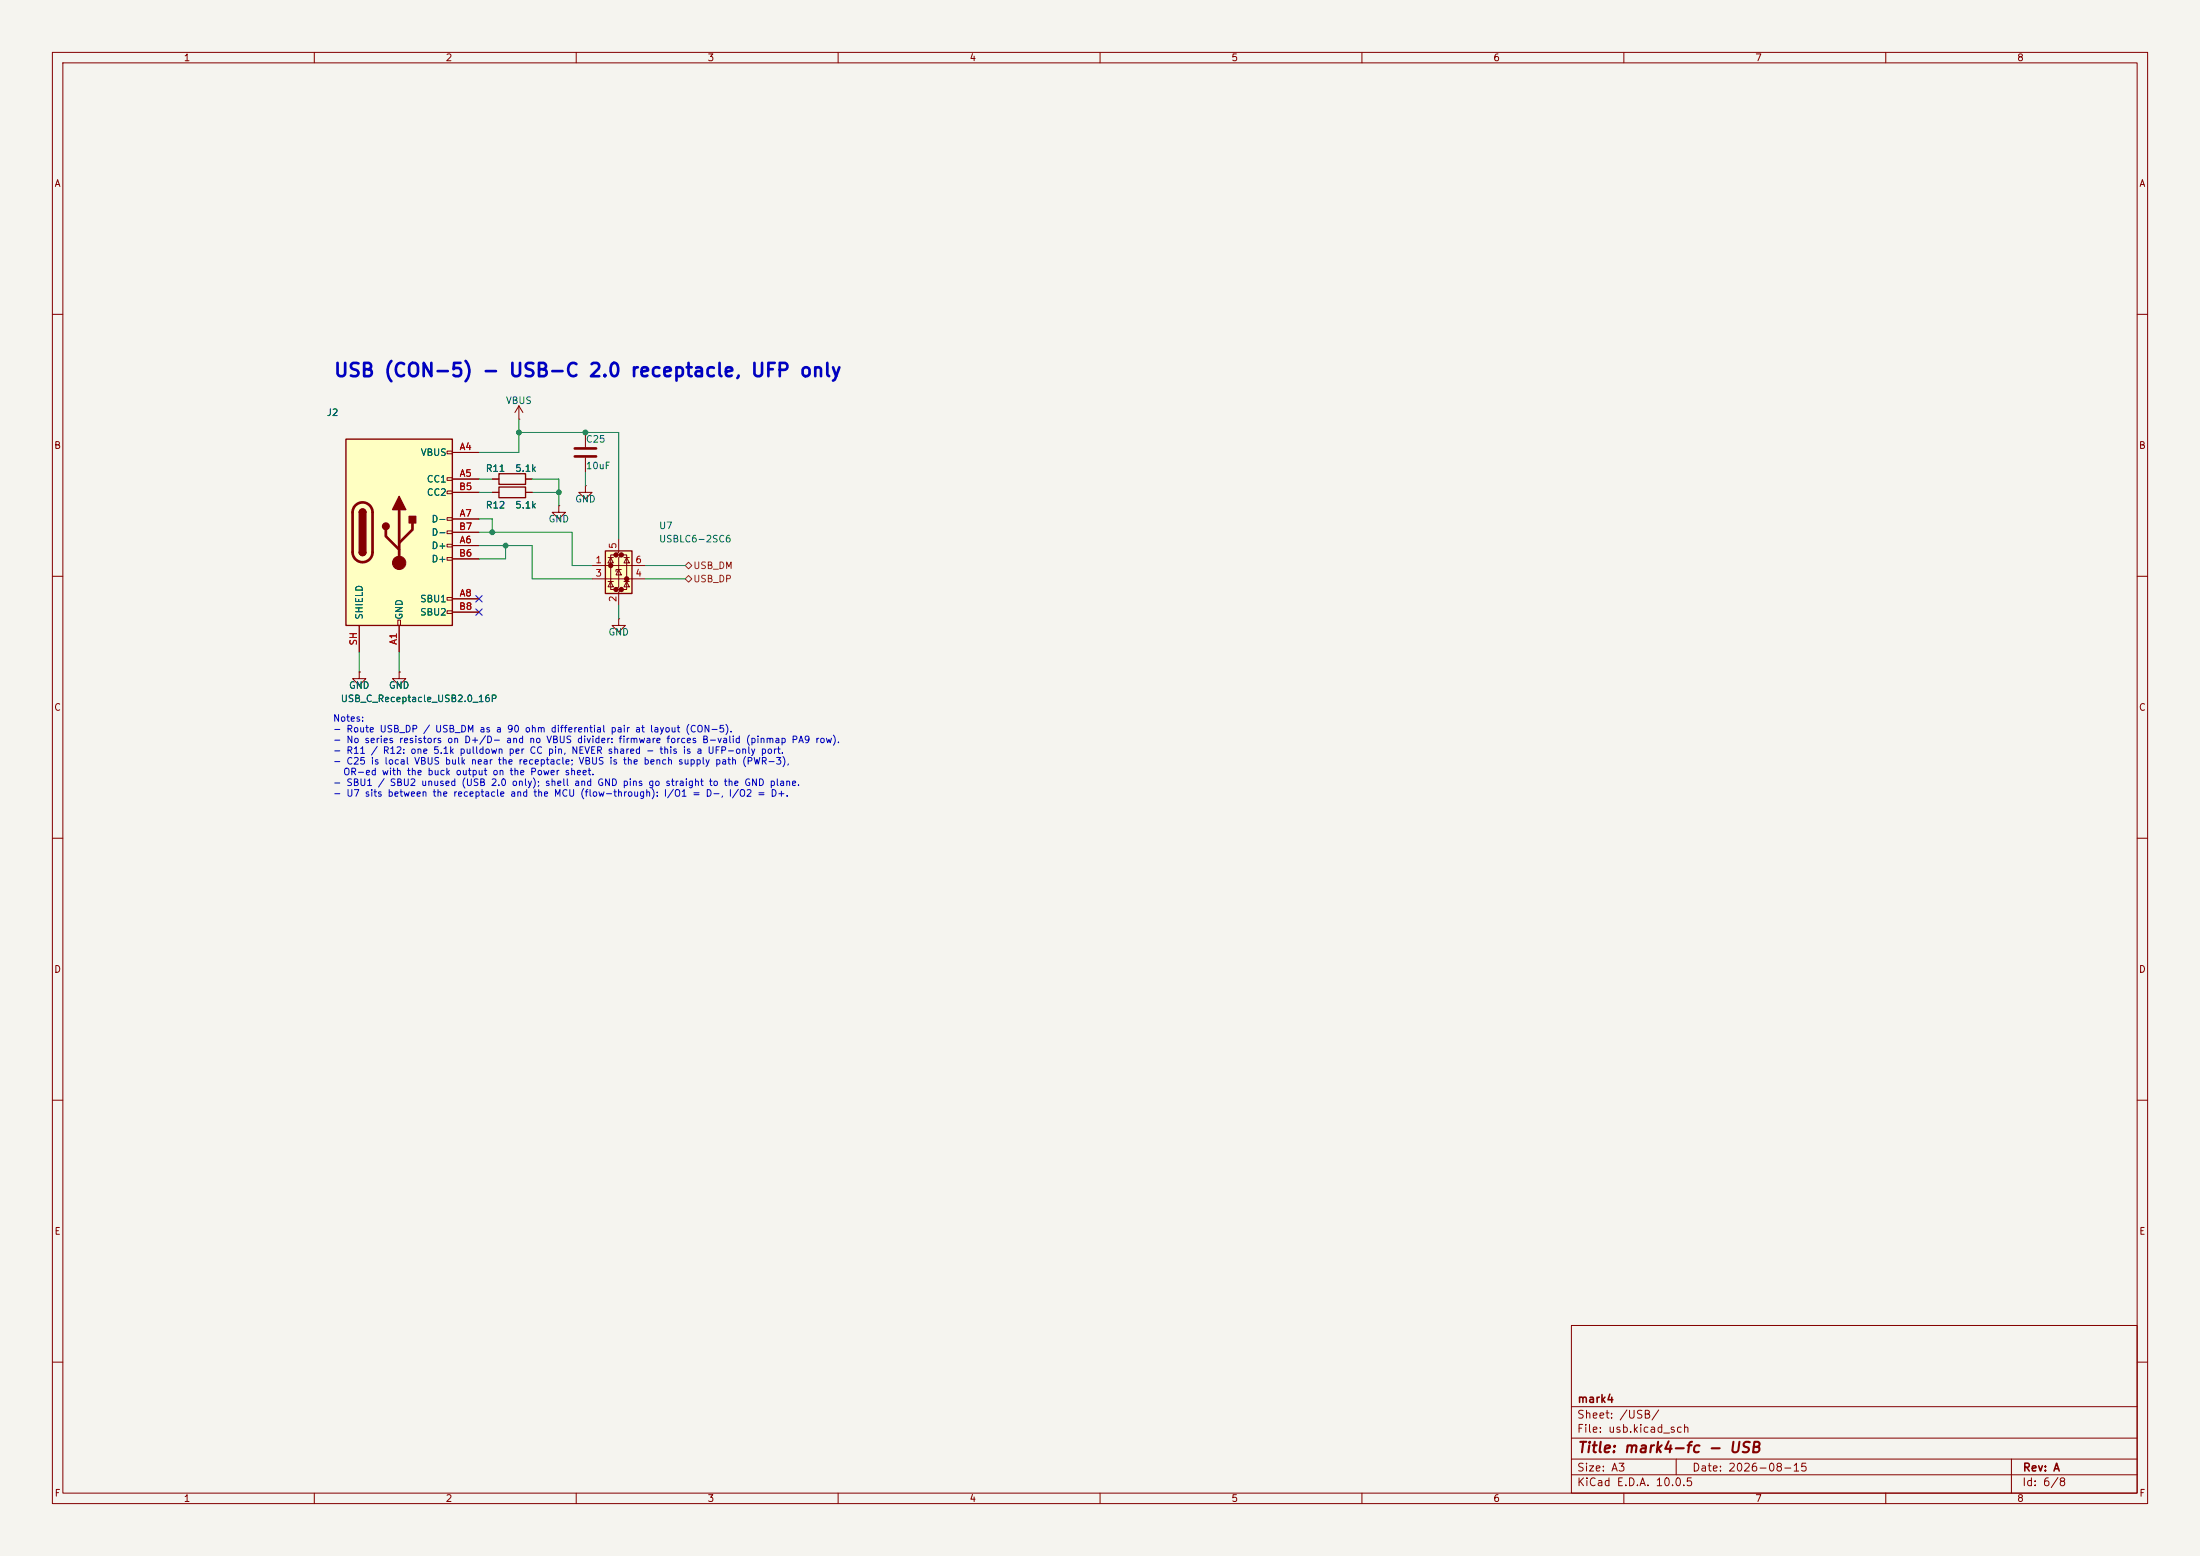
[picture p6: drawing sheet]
(kicad_sch
 (version 20260306)
 (generator "eeschema")
 (generator_version "10.0")
 (paper "A3")
 (title_block
  (title "mark4-fc - USB")
  (date "2026-08-15")
  (rev "A")
  (company "mark4"))
 (lib_symbols
  (symbol "Connector:USB_C_Receptacle_USB2.0_16P"
   (pin_names
    (offset 1.016)) (exclude_from_sim no) (in_bom yes) (on_board yes)
   (in_pos_files yes)
   (duplicate_pin_numbers_are_jumpers no)
   (property "Reference" "J" (at 0 22.225 0) (show_name no) (do_not_autoplace no) (effects (font (size 1.27 1.27))))
   (property "Value" "USB_C_Receptacle_USB2.0_16P" (at 0 19.685 0) (show_name no) (do_not_autoplace no) (effects (font (size 1.27 1.27))))
   (property "Footprint" "" (at 3.81 0 0) (show_name no) (do_not_autoplace no) (hide yes) (effects (font (size 1.27 1.27))))
   (property "Datasheet" "https://www.usb.org/sites/default/files/documents/usb_type-c.zip" (at 3.81 0 0) (show_name no) (do_not_autoplace no) (hide yes) (effects (font (size 1.27 1.27))))
   (property "Description" "USB 2.0-only 16P Type-C Receptacle connector" (at 0 0 0) (show_name no) (do_not_autoplace no) (hide yes) (effects (font (size 1.27 1.27))))
   (symbol "USB_C_Receptacle_USB2.0_16P_0_0"
    (rectangle (start -0.254 -17.78) (end 0.254 -16.764) (stroke (width 0) (type default)) (fill (type none)))
    (rectangle (start 10.16 15.494) (end 9.144 14.986) (stroke (width 0) (type default)) (fill (type none)))
    (rectangle (start 10.16 10.414) (end 9.144 9.906) (stroke (width 0) (type default)) (fill (type none)))
    (rectangle (start 10.16 7.874) (end 9.144 7.366) (stroke (width 0) (type default)) (fill (type none)))
    (rectangle (start 10.16 2.794) (end 9.144 2.286) (stroke (width 0) (type default)) (fill (type none)))
    (rectangle (start 10.16 0.254) (end 9.144 -0.254) (stroke (width 0) (type default)) (fill (type none)))
    (rectangle (start 10.16 -2.286) (end 9.144 -2.794) (stroke (width 0) (type default)) (fill (type none)))
    (rectangle (start 10.16 -4.826) (end 9.144 -5.334) (stroke (width 0) (type default)) (fill (type none)))
    (rectangle (start 10.16 -12.446) (end 9.144 -12.954) (stroke (width 0) (type default)) (fill (type none)))
    (rectangle (start 10.16 -14.986) (end 9.144 -15.494) (stroke (width 0) (type default)) (fill (type none))))
   (symbol "USB_C_Receptacle_USB2.0_16P_0_1"
    (rectangle (start -10.16 17.78) (end 10.16 -17.78) (stroke (width 0.254) (type default)) (fill (type background)))
    (polyline (pts (xy -8.89 -3.81) (xy -8.89 3.81)) (stroke (width 0.508) (type default)) (fill (type none)))
    (rectangle (start -7.62 -3.81) (end -6.35 3.81) (stroke (width 0.254) (type default)) (fill (type outline)))
    (arc (start -7.62 3.81) (mid -6.985 4.4423) (end -6.35 3.81) (stroke (width 0.254) (type default)) (fill (type none)))
    (arc (start -7.62 3.81) (mid -6.985 4.4423) (end -6.35 3.81) (stroke (width 0.254) (type default)) (fill (type outline)))
    (arc (start -8.89 3.81) (mid -6.985 5.7067) (end -5.08 3.81) (stroke (width 0.508) (type default)) (fill (type none)))
    (arc (start -5.08 -3.81) (mid -6.985 -5.7067) (end -8.89 -3.81) (stroke (width 0.508) (type default)) (fill (type none)))
    (arc (start -6.35 -3.81) (mid -6.985 -4.4423) (end -7.62 -3.81) (stroke (width 0.254) (type default)) (fill (type none)))
    (arc (start -6.35 -3.81) (mid -6.985 -4.4423) (end -7.62 -3.81) (stroke (width 0.254) (type default)) (fill (type outline)))
    (polyline (pts (xy -5.08 3.81) (xy -5.08 -3.81)) (stroke (width 0.508) (type default)) (fill (type none)))
    (circle (center -2.54 1.143) (radius 0.635) (stroke (width 0.254) (type default)) (fill (type outline)))
    (polyline (pts (xy -1.27 4.318) (xy 0 6.858) (xy 1.27 4.318) (xy -1.27 4.318)) (stroke (width 0.254) (type default)) (fill (type outline)))
    (polyline (pts (xy 0 -2.032) (xy 2.54 0.508) (xy 2.54 1.778)) (stroke (width 0.508) (type default)) (fill (type none)))
    (polyline (pts (xy 0 -3.302) (xy -2.54 -0.762) (xy -2.54 0.508)) (stroke (width 0.508) (type default)) (fill (type none)))
    (polyline (pts (xy 0 -5.842) (xy 0 4.318)) (stroke (width 0.508) (type default)) (fill (type none)))
    (circle (center 0 -5.842) (radius 1.27) (stroke (width 0) (type default)) (fill (type outline)))
    (rectangle (start 1.905 1.778) (end 3.175 3.048) (stroke (width 0.254) (type default)) (fill (type outline))))
   (symbol "USB_C_Receptacle_USB2.0_16P_1_1"
    (pin passive line (at 0 -22.86 90) (length 5.08) (name "GND" (effects (font (size 1.27 1.27)))) (number "A1" (effects (font (size 1.27 1.27)))))
    (pin passive line (at 15.24 15.24 180) (length 5.08) (name "VBUS" (effects (font (size 1.27 1.27)))) (number "A4" (effects (font (size 1.27 1.27)))))
    (pin bidirectional line (at 15.24 10.16 180) (length 5.08) (name "CC1" (effects (font (size 1.27 1.27)))) (number "A5" (effects (font (size 1.27 1.27)))))
    (pin bidirectional line (at 15.24 -2.54 180) (length 5.08) (name "D+" (effects (font (size 1.27 1.27)))) (number "A6" (effects (font (size 1.27 1.27)))))
    (pin bidirectional line (at 15.24 2.54 180) (length 5.08) (name "D-" (effects (font (size 1.27 1.27)))) (number "A7" (effects (font (size 1.27 1.27)))))
    (pin bidirectional line (at 15.24 -12.7 180) (length 5.08) (name "SBU1" (effects (font (size 1.27 1.27)))) (number "A8" (effects (font (size 1.27 1.27)))))
    (pin passive line (at 15.24 15.24 180) (length 5.08) (hide yes) (name "VBUS" (effects (font (size 1.27 1.27)))) (number "A9" (effects (font (size 1.27 1.27)))))
    (pin passive line (at 0 -22.86 90) (length 5.08) (hide yes) (name "GND" (effects (font (size 1.27 1.27)))) (number "A12" (effects (font (size 1.27 1.27)))))
    (pin passive line (at 0 -22.86 90) (length 5.08) (hide yes) (name "GND" (effects (font (size 1.27 1.27)))) (number "B1" (effects (font (size 1.27 1.27)))))
    (pin passive line (at 15.24 15.24 180) (length 5.08) (hide yes) (name "VBUS" (effects (font (size 1.27 1.27)))) (number "B4" (effects (font (size 1.27 1.27)))))
    (pin bidirectional line (at 15.24 7.62 180) (length 5.08) (name "CC2" (effects (font (size 1.27 1.27)))) (number "B5" (effects (font (size 1.27 1.27)))))
    (pin bidirectional line (at 15.24 -5.08 180) (length 5.08) (name "D+" (effects (font (size 1.27 1.27)))) (number "B6" (effects (font (size 1.27 1.27)))))
    (pin bidirectional line (at 15.24 0 180) (length 5.08) (name "D-" (effects (font (size 1.27 1.27)))) (number "B7" (effects (font (size 1.27 1.27)))))
    (pin bidirectional line (at 15.24 -15.24 180) (length 5.08) (name "SBU2" (effects (font (size 1.27 1.27)))) (number "B8" (effects (font (size 1.27 1.27)))))
    (pin passive line (at 15.24 15.24 180) (length 5.08) (hide yes) (name "VBUS" (effects (font (size 1.27 1.27)))) (number "B9" (effects (font (size 1.27 1.27)))))
    (pin passive line (at 0 -22.86 90) (length 5.08) (hide yes) (name "GND" (effects (font (size 1.27 1.27)))) (number "B12" (effects (font (size 1.27 1.27)))))
    (pin passive line (at -7.62 -22.86 90) (length 5.08) (name "SHIELD" (effects (font (size 1.27 1.27)))) (number "SH" (effects (font (size 1.27 1.27))))))
   (embedded_fonts no))
  (symbol "Device:C"
   (pin_numbers (hide yes))
   (pin_names
    (offset 0.254)) (exclude_from_sim no) (in_bom yes) (on_board yes)
   (in_pos_files yes)
   (duplicate_pin_numbers_are_jumpers no)
   (property "Reference" "C" (at 0.635 2.54 0) (show_name no) (do_not_autoplace no) (effects (font (size 1.27 1.27)) (justify left)))
   (property "Value" "C" (at 0.635 -2.54 0) (show_name no) (do_not_autoplace no) (effects (font (size 1.27 1.27)) (justify left)))
   (property "Footprint" "" (at 0.9652 -3.81 0) (show_name no) (do_not_autoplace no) (hide yes) (effects (font (size 1.27 1.27))))
   (property "Datasheet" "" (at 0 0 0) (show_name no) (do_not_autoplace no) (hide yes) (effects (font (size 1.27 1.27))))
   (property "Description" "Unpolarized capacitor" (at 0 0 0) (show_name no) (do_not_autoplace no) (hide yes) (effects (font (size 1.27 1.27))))
   (symbol "C_0_1"
    (polyline (pts (xy -2.032 0.762) (xy 2.032 0.762)) (stroke (width 0.508) (type default)) (fill (type none)))
    (polyline (pts (xy -2.032 -0.762) (xy 2.032 -0.762)) (stroke (width 0.508) (type default)) (fill (type none))))
   (symbol "C_1_1"
    (pin passive line (at 0 3.81 270) (length 2.794) (name "" (effects (font (size 1.27 1.27)))) (number "1" (effects (font (size 1.27 1.27)))))
    (pin passive line (at 0 -3.81 90) (length 2.794) (name "" (effects (font (size 1.27 1.27)))) (number "2" (effects (font (size 1.27 1.27))))))
   (embedded_fonts no))
  (symbol "Device:R"
   (pin_numbers (hide yes))
   (pin_names
    (offset 0)) (exclude_from_sim no) (in_bom yes) (on_board yes)
   (in_pos_files yes)
   (duplicate_pin_numbers_are_jumpers no)
   (property "Reference" "R" (at 2.032 0 90) (show_name no) (do_not_autoplace no) (effects (font (size 1.27 1.27))))
   (property "Value" "R" (at 0 0 90) (show_name no) (do_not_autoplace no) (effects (font (size 1.27 1.27))))
   (property "Footprint" "" (at -1.778 0 90) (show_name no) (do_not_autoplace no) (hide yes) (effects (font (size 1.27 1.27))))
   (property "Datasheet" "" (at 0 0 0) (show_name no) (do_not_autoplace no) (hide yes) (effects (font (size 1.27 1.27))))
   (property "Description" "Resistor" (at 0 0 0) (show_name no) (do_not_autoplace no) (hide yes) (effects (font (size 1.27 1.27))))
   (symbol "R_0_1"
    (rectangle (start -1.016 -2.54) (end 1.016 2.54) (stroke (width 0.254) (type default)) (fill (type none))))
   (symbol "R_1_1"
    (pin passive line (at 0 3.81 270) (length 1.27) (name "" (effects (font (size 1.27 1.27)))) (number "1" (effects (font (size 1.27 1.27)))))
    (pin passive line (at 0 -3.81 90) (length 1.27) (name "" (effects (font (size 1.27 1.27)))) (number "2" (effects (font (size 1.27 1.27))))))
   (embedded_fonts no))
  (symbol "Power_Protection:USBLC6-2SC6"
   (pin_names (hide yes)) (exclude_from_sim no) (in_bom yes) (on_board yes)
   (in_pos_files yes)
   (duplicate_pin_numbers_are_jumpers no)
   (property "Reference" "U" (at 0.635 5.715 0) (show_name no) (do_not_autoplace no) (effects (font (size 1.27 1.27)) (justify left)))
   (property "Value" "USBLC6-2SC6" (at 0.635 3.81 0) (show_name no) (do_not_autoplace no) (effects (font (size 1.27 1.27)) (justify left)))
   (property "Footprint" "Package_TO_SOT_SMD:SOT-23-6" (at 1.27 -6.35 0) (show_name no) (do_not_autoplace no) (hide yes) (effects (font (size 1.27 1.27)
    (italic yes)) (justify left)))
   (property "Datasheet" "https://www.st.com/resource/en/datasheet/usblc6-2.pdf" (at 1.27 -8.255 0) (show_name no) (do_not_autoplace no) (hide yes) (effects (font (size 1.27 1.27)) (justify left)))
   (property "Description" "Very low capacitance ESD protection diode, 2 data-line, SOT-23-6" (at 0 0 0) (show_name no) (do_not_autoplace no) (hide yes) (effects (font (size 1.27 1.27))))
   (symbol "USBLC6-2SC6_0_0"
    (circle (center -1.524 0) (radius 0.0001) (stroke (width 0.508) (type default)) (fill (type none)))
    (circle (center -0.508 2.032) (radius 0.0001) (stroke (width 0.508) (type default)) (fill (type none)))
    (circle (center -0.508 -4.572) (radius 0.0001) (stroke (width 0.508) (type default)) (fill (type none)))
    (circle (center 0.508 2.032) (radius 0.0001) (stroke (width 0.508) (type default)) (fill (type none)))
    (circle (center 0.508 -4.572) (radius 0.0001) (stroke (width 0.508) (type default)) (fill (type none)))
    (circle (center 1.524 -2.54) (radius 0.0001) (stroke (width 0.508) (type default)) (fill (type none))))
   (symbol "USBLC6-2SC6_0_1"
    (polyline (pts (xy -2.54 0) (xy 2.54 0)) (stroke (width 0) (type default)) (fill (type none)))
    (polyline (pts (xy -2.54 -2.54) (xy 2.54 -2.54)) (stroke (width 0) (type default)) (fill (type none)))
    (polyline (pts (xy -2.032 0.508) (xy -1.016 0.508) (xy -1.524 1.524) (xy -2.032 0.508)) (stroke (width 0) (type default)) (fill (type none)))
    (polyline (pts (xy -2.032 -3.048) (xy -1.016 -3.048)) (stroke (width 0) (type default)) (fill (type none)))
    (polyline (pts (xy -1.016 1.524) (xy -2.032 1.524)) (stroke (width 0) (type default)) (fill (type none)))
    (polyline (pts (xy -1.016 -4.064) (xy -2.032 -4.064) (xy -1.524 -3.048) (xy -1.016 -4.064)) (stroke (width 0) (type default)) (fill (type none)))
    (polyline (pts (xy -0.508 -1.143) (xy -0.508 -0.762) (xy 0.508 -0.762)) (stroke (width 0) (type default)) (fill (type none)))
    (polyline (pts (xy 0 2.54) (xy -0.508 2.032) (xy 0.508 2.032) (xy 0 1.524) (xy 0 -4.064) (xy -0.508 -4.572) (xy 0.508 -4.572) (xy 0 -5.08)) (stroke (width 0) (type default)) (fill (type none)))
    (polyline (pts (xy 0.508 -1.778) (xy -0.508 -1.778) (xy 0 -0.762) (xy 0.508 -1.778)) (stroke (width 0) (type default)) (fill (type none)))
    (polyline (pts (xy 1.016 1.524) (xy 2.032 1.524)) (stroke (width 0) (type default)) (fill (type none)))
    (polyline (pts (xy 1.016 -3.048) (xy 2.032 -3.048)) (stroke (width 0) (type default)) (fill (type none)))
    (polyline (pts (xy 2.032 0.508) (xy 1.016 0.508) (xy 1.524 1.524) (xy 2.032 0.508)) (stroke (width 0) (type default)) (fill (type none)))
    (polyline (pts (xy 2.032 -4.064) (xy 1.016 -4.064) (xy 1.524 -3.048) (xy 2.032 -4.064)) (stroke (width 0) (type default)) (fill (type none))))
   (symbol "USBLC6-2SC6_1_1"
    (rectangle (start -2.54 2.794) (end 2.54 -5.334) (stroke (width 0.254) (type default)) (fill (type background)))
    (polyline (pts (xy -0.508 2.032) (xy -1.524 2.032) (xy -1.524 -4.572) (xy -0.508 -4.572)) (stroke (width 0) (type default)) (fill (type none)))
    (polyline (pts (xy 0.508 -4.572) (xy 1.524 -4.572) (xy 1.524 2.032) (xy 0.508 2.032)) (stroke (width 0) (type default)) (fill (type none)))
    (pin passive line (at -5.08 0 0) (length 2.54) (name "I/O1" (effects (font (size 1.27 1.27)))) (number "1" (effects (font (size 1.27 1.27)))))
    (pin passive line (at 0 -7.62 90) (length 2.54) (name "GND" (effects (font (size 1.27 1.27)))) (number "2" (effects (font (size 1.27 1.27)))))
    (pin passive line (at -5.08 -2.54 0) (length 2.54) (name "I/O2" (effects (font (size 1.27 1.27)))) (number "3" (effects (font (size 1.27 1.27)))))
    (pin passive line (at 5.08 -2.54 180) (length 2.54) (name "I/O2" (effects (font (size 1.27 1.27)))) (number "4" (effects (font (size 1.27 1.27)))))
    (pin passive line (at 0 5.08 270) (length 2.54) (name "VBUS" (effects (font (size 1.27 1.27)))) (number "5" (effects (font (size 1.27 1.27)))))
    (pin passive line (at 5.08 0 180) (length 2.54) (name "I/O1" (effects (font (size 1.27 1.27)))) (number "6" (effects (font (size 1.27 1.27))))))
   (embedded_fonts no))
  (symbol "power:GND"
   (power global)
   (pin_numbers (hide yes))
   (pin_names
    (offset 0) (hide yes)) (exclude_from_sim no) (in_bom yes) (on_board yes)
   (in_pos_files yes)
   (duplicate_pin_numbers_are_jumpers no)
   (property "Reference" "#PWR" (at 0 -6.35 0) (show_name no) (do_not_autoplace no) (hide yes) (effects (font (size 1.27 1.27))))
   (property "Value" "GND" (at 0 -3.81 0) (show_name no) (do_not_autoplace no) (effects (font (size 1.27 1.27))))
   (property "Footprint" "" (at 0 0 0) (show_name no) (do_not_autoplace no) (hide yes) (effects (font (size 1.27 1.27))))
   (property "Datasheet" "" (at 0 0 0) (show_name no) (do_not_autoplace no) (hide yes) (effects (font (size 1.27 1.27))))
   (property "Description" "Power symbol creates a global label with name \"GND\" , ground" (at 0 0 0) (show_name no) (do_not_autoplace no) (hide yes) (effects (font (size 1.27 1.27))))
   (symbol "GND_0_1"
    (polyline (pts (xy 0 0) (xy 0 -1.27) (xy 1.27 -1.27) (xy 0 -2.54) (xy -1.27 -1.27) (xy 0 -1.27)) (stroke (width 0) (type default)) (fill (type none))))
   (symbol "GND_1_1"
    (pin power_in line (at 0 0 270) (length 0) (name "" (effects (font (size 1.27 1.27)))) (number "1" (effects (font (size 1.27 1.27))))))
   (embedded_fonts no))
  (symbol "power:VBUS"
   (power global)
   (pin_numbers (hide yes))
   (pin_names
    (offset 0) (hide yes)) (exclude_from_sim no) (in_bom yes) (on_board yes)
   (in_pos_files yes)
   (duplicate_pin_numbers_are_jumpers no)
   (property "Reference" "#PWR" (at 0 -3.81 0) (show_name no) (do_not_autoplace no) (hide yes) (effects (font (size 1.27 1.27))))
   (property "Value" "VBUS" (at 0 3.556 0) (show_name no) (do_not_autoplace no) (effects (font (size 1.27 1.27))))
   (property "Footprint" "" (at 0 0 0) (show_name no) (do_not_autoplace no) (hide yes) (effects (font (size 1.27 1.27))))
   (property "Datasheet" "" (at 0 0 0) (show_name no) (do_not_autoplace no) (hide yes) (effects (font (size 1.27 1.27))))
   (property "Description" "Power symbol creates a global label with name \"VBUS\"" (at 0 0 0) (show_name no) (do_not_autoplace no) (hide yes) (effects (font (size 1.27 1.27))))
   (symbol "VBUS_0_1"
    (polyline (pts (xy -0.762 1.27) (xy 0 2.54)) (stroke (width 0) (type default)) (fill (type none)))
    (polyline (pts (xy 0 2.54) (xy 0.762 1.27)) (stroke (width 0) (type default)) (fill (type none)))
    (polyline (pts (xy 0 0) (xy 0 2.54)) (stroke (width 0) (type default)) (fill (type none))))
   (symbol "VBUS_1_1"
    (pin power_in line (at 0 0 90) (length 0) (name "" (effects (font (size 1.27 1.27)))) (number "1" (effects (font (size 1.27 1.27))))))
   (embedded_fonts no)))
 (text "USB (CON-5) - USB-C 2.0 receptacle, UFP only"
  (exclude_from_sim no)
  (at 63.5 72.39 0)
  (effects (font (size 2.54 2.54)
    (bold yes)) (justify left bottom)))
 (text "Notes:\n- Route USB_DP / USB_DM as a 90 ohm differential pair at layout (CON-5).\n- No series resistors on D+/D- and no VBUS divider: firmware forces B-valid (pinmap PA9 row).\n- R11 / R12: one 5.1k pulldown per CC pin, NEVER shared - this is a UFP-only port.\n- C25 is local VBUS bulk near the receptacle; VBUS is the bench supply path (PWR-3),\n  OR-ed with the buck output on the Power sheet.\n- SBU1 / SBU2 unused (USB 2.0 only); shell and GND pins go straight to the GND plane.\n- U7 sits between the receptacle and the MCU (flow-through): I/O1 = D-, I/O2 = D+."
  (exclude_from_sim no)
  (at 63.5 152.4 0)
  (effects (font (size 1.27 1.27)) (justify left bottom)))
 (junction
  (at 99.06 82.55)
  (diameter 0)
  (color 0 0 0 0))
 (junction
  (at 96.52 104.14)
  (diameter 0)
  (color 0 0 0 0))
 (junction
  (at 106.68 93.98)
  (diameter 0)
  (color 0 0 0 0))
 (junction
  (at 93.98 101.6)
  (diameter 0)
  (color 0 0 0 0))
 (junction
  (at 111.76 82.55)
  (diameter 0)
  (color 0 0 0 0))
 (no_connect
  (at 91.44 116.84))
 (no_connect
  (at 91.44 114.3))
 (wire
  (pts (xy 118.11 102.87) (xy 118.11 82.55))
  (stroke (width 0) (type default)))
 (wire
  (pts (xy 109.22 107.95) (xy 113.03 107.95))
  (stroke (width 0) (type default)))
 (wire
  (pts (xy 91.44 104.14) (xy 96.52 104.14))
  (stroke (width 0) (type default)))
 (wire
  (pts (xy 91.44 93.98) (xy 93.98 93.98))
  (stroke (width 0) (type default)))
 (wire
  (pts (xy 106.68 91.44) (xy 106.68 93.98))
  (stroke (width 0) (type default)))
 (wire
  (pts (xy 99.06 86.36) (xy 99.06 82.55))
  (stroke (width 0) (type default)))
 (wire
  (pts (xy 93.98 99.06) (xy 93.98 101.6))
  (stroke (width 0) (type default)))
 (wire
  (pts (xy 118.11 115.57) (xy 118.11 118.11))
  (stroke (width 0) (type default)))
 (wire
  (pts (xy 101.6 91.44) (xy 106.68 91.44))
  (stroke (width 0) (type default)))
 (wire
  (pts (xy 96.52 104.14) (xy 96.52 106.68))
  (stroke (width 0) (type default)))
 (wire
  (pts (xy 91.44 99.06) (xy 93.98 99.06))
  (stroke (width 0) (type default)))
 (wire
  (pts (xy 96.52 104.14) (xy 101.6 104.14))
  (stroke (width 0) (type default)))
 (wire
  (pts (xy 111.76 90.17) (xy 111.76 92.71))
  (stroke (width 0) (type default)))
 (wire
  (pts (xy 109.22 101.6) (xy 109.22 107.95))
  (stroke (width 0) (type default)))
 (wire
  (pts (xy 118.11 82.55) (xy 99.06 82.55))
  (stroke (width 0) (type default)))
 (wire
  (pts (xy 106.68 93.98) (xy 106.68 96.52))
  (stroke (width 0) (type default)))
 (wire
  (pts (xy 123.19 107.95) (xy 130.81 107.95))
  (stroke (width 0) (type default)))
 (wire
  (pts (xy 76.2 124.46) (xy 76.2 128.27))
  (stroke (width 0) (type default)))
 (wire
  (pts (xy 101.6 93.98) (xy 106.68 93.98))
  (stroke (width 0) (type default)))
 (wire
  (pts (xy 68.58 124.46) (xy 68.58 128.27))
  (stroke (width 0) (type default)))
 (wire
  (pts (xy 91.44 101.6) (xy 93.98 101.6))
  (stroke (width 0) (type default)))
 (wire
  (pts (xy 101.6 110.49) (xy 113.03 110.49))
  (stroke (width 0) (type default)))
 (wire
  (pts (xy 91.44 106.68) (xy 96.52 106.68))
  (stroke (width 0) (type default)))
 (wire
  (pts (xy 101.6 104.14) (xy 101.6 110.49))
  (stroke (width 0) (type default)))
 (wire
  (pts (xy 123.19 110.49) (xy 130.81 110.49))
  (stroke (width 0) (type default)))
 (wire
  (pts (xy 91.44 86.36) (xy 99.06 86.36))
  (stroke (width 0) (type default)))
 (wire
  (pts (xy 99.06 82.55) (xy 99.06 80.01))
  (stroke (width 0) (type default)))
 (wire
  (pts (xy 91.44 91.44) (xy 93.98 91.44))
  (stroke (width 0) (type default)))
 (wire
  (pts (xy 93.98 101.6) (xy 109.22 101.6))
  (stroke (width 0) (type default)))
 (hierarchical_label "USB_DP"
  (shape bidirectional)
  (at 130.81 110.49 0)
  (effects (font (size 1.27 1.27)) (justify left)))
 (hierarchical_label "USB_DM"
  (shape bidirectional)
  (at 130.81 107.95 0)
  (effects (font (size 1.27 1.27)) (justify left)))
 (symbol
  (lib_id "Device:R")
  (at 97.79 93.98 90)
  (unit 1)
  (body_style 1)
  (exclude_from_sim no)
  (in_bom yes)
  (on_board yes)
  (in_pos_files yes)
  (dnp no)
  (property "Reference" "R12" (at 94.6 96.4 90) (show_name no) (do_not_autoplace no) (effects (font (size 1.27 1.27))))
  (property "Value" "5.1k" (at 100.4 96.4 90) (show_name no) (do_not_autoplace no) (effects (font (size 1.27 1.27))))
  (property "Footprint" "Resistor_SMD:R_0603_1608Metric" (at 97.79 95.758 90) (hide yes) (show_name no) (do_not_autoplace no) (effects (font (size 1.27 1.27))))
  (property "Datasheet" "" (at 97.79 93.98 0) (hide yes) (show_name no) (do_not_autoplace no) (effects (font (size 1.27 1.27))))
  (property "Description" "Resistor" (at 97.79 93.98 0) (hide yes) (show_name no) (do_not_autoplace no) (effects (font (size 1.27 1.27))))
  (property "LCSC" "C23186" (at 97.79 93.98 0) (hide yes) (show_name no) (do_not_autoplace no) (effects (font (size 1.27 1.27))))
  (property "MPN" "0603WAF5101T5E" (at 97.79 93.98 0) (hide yes) (show_name no) (do_not_autoplace no) (effects (font (size 1.27 1.27))))
  (property "Manufacturer" "UNI-ROYAL" (at 97.79 93.98 0) (hide yes) (show_name no) (do_not_autoplace no) (effects (font (size 1.27 1.27))))
  (property "Notes" "CC2 pulldown, 5.1k to GND. UFP role advertisement; one resistor per CC pin, NEVER shared with CC1." (at 97.79 93.98 0) (hide yes) (show_name no) (do_not_autoplace no) (effects (font (size 1.27 1.27))))
  (pin "1")
  (pin "2"))
 (symbol
  (lib_id "power:GND")
  (at 118.11 118.11 0)
  (unit 1)
  (body_style 1)
  (exclude_from_sim no)
  (in_bom yes)
  (on_board yes)
  (in_pos_files yes)
  (dnp no)
  (property "Reference" "#PWR404" (at 118.11 115.57 0) (hide yes) (show_name no) (do_not_autoplace no) (effects (font (size 1.27 1.27))))
  (property "Value" "GND" (at 118.11 120.65 0) (show_name no) (do_not_autoplace no) (effects (font (size 1.27 1.27))))
  (property "Footprint" "" (at 118.11 118.11 0) (hide yes) (show_name no) (do_not_autoplace no) (effects (font (size 1.27 1.27))))
  (property "Datasheet" "" (at 118.11 118.11 0) (hide yes) (show_name no) (do_not_autoplace no) (effects (font (size 1.27 1.27))))
  (property "Description" "Power symbol creates a global label with name GND , ground" (at 118.11 118.11 0) (hide yes) (show_name no) (do_not_autoplace no) (effects (font (size 1.27 1.27))))
  (pin "1"))
 (symbol
  (lib_id "Power_Protection:USBLC6-2SC6")
  (at 118.11 107.95 0)
  (unit 1)
  (body_style 1)
  (exclude_from_sim no)
  (in_bom yes)
  (on_board yes)
  (in_pos_files yes)
  (dnp no)
  (property "Reference" "U7" (at 125.73 100.33 0) (show_name no) (do_not_autoplace no) (effects (font (size 1.27 1.27)) (justify left)))
  (property "Value" "USBLC6-2SC6" (at 125.73 102.87 0) (show_name no) (do_not_autoplace no) (effects (font (size 1.27 1.27)) (justify left)))
  (property "Footprint" "Package_TO_SOT_SMD:SOT-23-6" (at 119.38 101.6 0) (hide yes) (show_name no) (do_not_autoplace no) (effects (font (size 1.27 1.27)
    (italic yes)) (justify left)))
  (property "Datasheet" "https://www.st.com/resource/en/datasheet/usblc6-2.pdf" (at 119.38 99.695 0) (hide yes) (show_name no) (do_not_autoplace no) (effects (font (size 1.27 1.27)) (justify left)))
  (property "Description" "Very low capacitance ESD protection diode, 2 data-line, SOT-23-6" (at 118.11 107.95 0) (hide yes) (show_name no) (do_not_autoplace no) (effects (font (size 1.27 1.27))))
  (property "LCSC" "C7519" (at 118.11 107.95 0) (hide yes) (show_name no) (do_not_autoplace no) (effects (font (size 1.27 1.27))))
  (property "MPN" "USBLC6-2SC6" (at 118.11 107.95 0) (hide yes) (show_name no) (do_not_autoplace no) (effects (font (size 1.27 1.27))))
  (property "Manufacturer" "STMicroelectronics" (at 118.11 107.95 0) (hide yes) (show_name no) (do_not_autoplace no) (effects (font (size 1.27 1.27))))
  (property "Notes" "ESD array on D+/D- (CON-5). Flow-through pinout: place next to the connector, connector side on pins 1/3, MCU side on pins 6/4. I/O1 carries D-, I/O2 carries D+." (at 118.11 107.95 0) (hide yes) (show_name no) (do_not_autoplace no) (effects (font (size 1.27 1.27))))
  (pin "1")
  (pin "2")
  (pin "3")
  (pin "4")
  (pin "5")
  (pin "6"))
 (symbol
  (lib_id "power:GND")
  (at 106.68 96.52 0)
  (unit 1)
  (body_style 1)
  (exclude_from_sim no)
  (in_bom yes)
  (on_board yes)
  (in_pos_files yes)
  (dnp no)
  (property "Reference" "#PWR402" (at 106.68 93.98 0) (hide yes) (show_name no) (do_not_autoplace no) (effects (font (size 1.27 1.27))))
  (property "Value" "GND" (at 106.68 99.06 0) (show_name no) (do_not_autoplace no) (effects (font (size 1.27 1.27))))
  (property "Footprint" "" (at 106.68 96.52 0) (hide yes) (show_name no) (do_not_autoplace no) (effects (font (size 1.27 1.27))))
  (property "Datasheet" "" (at 106.68 96.52 0) (hide yes) (show_name no) (do_not_autoplace no) (effects (font (size 1.27 1.27))))
  (property "Description" "Power symbol creates a global label with name GND , ground" (at 106.68 96.52 0) (hide yes) (show_name no) (do_not_autoplace no) (effects (font (size 1.27 1.27))))
  (pin "1"))
 (symbol
  (lib_id "Connector:USB_C_Receptacle_USB2.0_16P")
  (at 76.2 101.6 0)
  (unit 1)
  (body_style 1)
  (exclude_from_sim no)
  (in_bom yes)
  (on_board yes)
  (in_pos_files yes)
  (dnp no)
  (property "Reference" "J2" (at 63.5 78.74 0) (show_name no) (do_not_autoplace no) (effects (font (size 1.27 1.27))))
  (property "Value" "USB_C_Receptacle_USB2.0_16P" (at 80.01 133.35 0) (show_name no) (do_not_autoplace no) (effects (font (size 1.27 1.27))))
  (property "Footprint" "Connector_USB:USB_C_Receptacle_HRO_TYPE-C-31-M-12" (at 80.01 101.6 0) (hide yes) (show_name no) (do_not_autoplace no) (effects (font (size 1.27 1.27))))
  (property "Datasheet" "https://www.usb.org/sites/default/files/documents/usb_type-c.zip" (at 80.01 101.6 0) (hide yes) (show_name no) (do_not_autoplace no) (effects (font (size 1.27 1.27))))
  (property "Description" "USB 2.0-only 16P Type-C Receptacle connector" (at 76.2 101.6 0) (hide yes) (show_name no) (do_not_autoplace no) (effects (font (size 1.27 1.27))))
  (property "LCSC" "C165948" (at 76.2 101.6 0) (hide yes) (show_name no) (do_not_autoplace no) (effects (font (size 1.27 1.27))))
  (property "MPN" "TYPE-C-31-M-12" (at 76.2 101.6 0) (hide yes) (show_name no) (do_not_autoplace no) (effects (font (size 1.27 1.27))))
  (property "Manufacturer" "HRO" (at 76.2 101.6 0) (hide yes) (show_name no) (do_not_autoplace no) (effects (font (size 1.27 1.27))))
  (property "Notes" "USB-C receptacle, USB 2.0 only, 16 pin (CON-5). Bench data and bench power (VBUS = PWR-3). Shell tabs straight to the GND plane. Route D+/D- as a 90 ohm differential pair at layout; no series resistors and no VBUS divider (firmware forces B-valid, pinmap PA9 row)." (at 76.2 101.6 0) (hide yes) (show_name no) (do_not_autoplace no) (effects (font (size 1.27 1.27))))
  (pin "A1")
  (pin "A12")
  (pin "A4")
  (pin "A5")
  (pin "A6")
  (pin "A7")
  (pin "A8")
  (pin "A9")
  (pin "B1")
  (pin "B12")
  (pin "B4")
  (pin "B5")
  (pin "B6")
  (pin "B7")
  (pin "B8")
  (pin "B9")
  (pin "SH"))
 (symbol
  (lib_id "power:GND")
  (at 68.58 128.27 0)
  (unit 1)
  (body_style 1)
  (exclude_from_sim no)
  (in_bom yes)
  (on_board yes)
  (in_pos_files yes)
  (dnp no)
  (property "Reference" "#PWR406" (at 68.58 125.73 0) (hide yes) (show_name no) (do_not_autoplace no) (effects (font (size 1.27 1.27))))
  (property "Value" "GND" (at 68.58 130.81 0) (show_name no) (do_not_autoplace no) (effects (font (size 1.27 1.27))))
  (property "Footprint" "" (at 68.58 128.27 0) (hide yes) (show_name no) (do_not_autoplace no) (effects (font (size 1.27 1.27))))
  (property "Datasheet" "" (at 68.58 128.27 0) (hide yes) (show_name no) (do_not_autoplace no) (effects (font (size 1.27 1.27))))
  (property "Description" "Power symbol creates a global label with name GND , ground" (at 68.58 128.27 0) (hide yes) (show_name no) (do_not_autoplace no) (effects (font (size 1.27 1.27))))
  (pin "1"))
 (symbol
  (lib_id "Device:C")
  (at 111.76 86.36 0)
  (unit 1)
  (body_style 1)
  (exclude_from_sim no)
  (in_bom yes)
  (on_board yes)
  (in_pos_files yes)
  (dnp no)
  (property "Reference" "C25" (at 111.76 83.82 0) (show_name no) (do_not_autoplace no) (effects (font (size 1.27 1.27)) (justify left)))
  (property "Value" "10uF" (at 111.76 88.9 0) (show_name no) (do_not_autoplace no) (effects (font (size 1.27 1.27)) (justify left)))
  (property "Footprint" "Capacitor_SMD:C_0805_2012Metric" (at 112.725 82.55 0) (hide yes) (show_name no) (do_not_autoplace no) (effects (font (size 1.27 1.27))))
  (property "Datasheet" "" (at 111.76 86.36 0) (hide yes) (show_name no) (do_not_autoplace no) (effects (font (size 1.27 1.27))))
  (property "Description" "Unpolarized capacitor" (at 111.76 86.36 0) (hide yes) (show_name no) (do_not_autoplace no) (effects (font (size 1.27 1.27))))
  (property "LCSC" "C15850" (at 111.76 86.36 0) (hide yes) (show_name no) (do_not_autoplace no) (effects (font (size 1.27 1.27))))
  (property "MPN" "CL21A106KAYNNNE" (at 111.76 86.36 0) (hide yes) (show_name no) (do_not_autoplace no) (effects (font (size 1.27 1.27))))
  (property "Manufacturer" "Samsung" (at 111.76 86.36 0) (hide yes) (show_name no) (do_not_autoplace no) (effects (font (size 1.27 1.27))))
  (property "Notes" "Local VBUS bulk, place near the receptacle. Bench supply path PWR-3 (VBUS is OR-ed with the buck output on the Power sheet)." (at 111.76 86.36 0) (hide yes) (show_name no) (do_not_autoplace no) (effects (font (size 1.27 1.27))))
  (pin "1")
  (pin "2"))
 (symbol
  (lib_id "Device:R")
  (at 97.79 91.44 90)
  (unit 1)
  (body_style 1)
  (exclude_from_sim no)
  (in_bom yes)
  (on_board yes)
  (in_pos_files yes)
  (dnp no)
  (property "Reference" "R11" (at 94.6 89.4 90) (show_name no) (do_not_autoplace no) (effects (font (size 1.27 1.27))))
  (property "Value" "5.1k" (at 100.4 89.4 90) (show_name no) (do_not_autoplace no) (effects (font (size 1.27 1.27))))
  (property "Footprint" "Resistor_SMD:R_0603_1608Metric" (at 97.79 93.218 90) (hide yes) (show_name no) (do_not_autoplace no) (effects (font (size 1.27 1.27))))
  (property "Datasheet" "" (at 97.79 91.44 0) (hide yes) (show_name no) (do_not_autoplace no) (effects (font (size 1.27 1.27))))
  (property "Description" "Resistor" (at 97.79 91.44 0) (hide yes) (show_name no) (do_not_autoplace no) (effects (font (size 1.27 1.27))))
  (property "LCSC" "C23186" (at 97.79 91.44 0) (hide yes) (show_name no) (do_not_autoplace no) (effects (font (size 1.27 1.27))))
  (property "MPN" "0603WAF5101T5E" (at 97.79 91.44 0) (hide yes) (show_name no) (do_not_autoplace no) (effects (font (size 1.27 1.27))))
  (property "Manufacturer" "UNI-ROYAL" (at 97.79 91.44 0) (hide yes) (show_name no) (do_not_autoplace no) (effects (font (size 1.27 1.27))))
  (property "Notes" "CC1 pulldown, 5.1k to GND. UFP role advertisement; one resistor per CC pin, NEVER shared with CC2." (at 97.79 91.44 0) (hide yes) (show_name no) (do_not_autoplace no) (effects (font (size 1.27 1.27))))
  (pin "1")
  (pin "2"))
 (symbol
  (lib_id "power:GND")
  (at 111.76 92.71 0)
  (unit 1)
  (body_style 1)
  (exclude_from_sim no)
  (in_bom yes)
  (on_board yes)
  (in_pos_files yes)
  (dnp no)
  (property "Reference" "#PWR403" (at 111.76 90.17 0) (hide yes) (show_name no) (do_not_autoplace no) (effects (font (size 1.27 1.27))))
  (property "Value" "GND" (at 111.76 95.25 0) (show_name no) (do_not_autoplace no) (effects (font (size 1.27 1.27))))
  (property "Footprint" "" (at 111.76 92.71 0) (hide yes) (show_name no) (do_not_autoplace no) (effects (font (size 1.27 1.27))))
  (property "Datasheet" "" (at 111.76 92.71 0) (hide yes) (show_name no) (do_not_autoplace no) (effects (font (size 1.27 1.27))))
  (property "Description" "Power symbol creates a global label with name GND , ground" (at 111.76 92.71 0) (hide yes) (show_name no) (do_not_autoplace no) (effects (font (size 1.27 1.27))))
  (pin "1"))
 (symbol
  (lib_id "power:GND")
  (at 76.2 128.27 0)
  (unit 1)
  (body_style 1)
  (exclude_from_sim no)
  (in_bom yes)
  (on_board yes)
  (in_pos_files yes)
  (dnp no)
  (property "Reference" "#PWR405" (at 76.2 125.73 0) (hide yes) (show_name no) (do_not_autoplace no) (effects (font (size 1.27 1.27))))
  (property "Value" "GND" (at 76.2 130.81 0) (show_name no) (do_not_autoplace no) (effects (font (size 1.27 1.27))))
  (property "Footprint" "" (at 76.2 128.27 0) (hide yes) (show_name no) (do_not_autoplace no) (effects (font (size 1.27 1.27))))
  (property "Datasheet" "" (at 76.2 128.27 0) (hide yes) (show_name no) (do_not_autoplace no) (effects (font (size 1.27 1.27))))
  (property "Description" "Power symbol creates a global label with name GND , ground" (at 76.2 128.27 0) (hide yes) (show_name no) (do_not_autoplace no) (effects (font (size 1.27 1.27))))
  (pin "1"))
 (symbol
  (lib_id "power:VBUS")
  (at 99.06 80.01 0)
  (unit 1)
  (body_style 1)
  (exclude_from_sim no)
  (in_bom yes)
  (on_board yes)
  (in_pos_files yes)
  (dnp no)
  (property "Reference" "#PWR401" (at 99.06 77.47 0) (hide yes) (show_name no) (do_not_autoplace no) (effects (font (size 1.27 1.27))))
  (property "Value" "VBUS" (at 99.06 76.45 0) (show_name no) (do_not_autoplace no) (effects (font (size 1.27 1.27))))
  (property "Footprint" "" (at 99.06 80.01 0) (hide yes) (show_name no) (do_not_autoplace no) (effects (font (size 1.27 1.27))))
  (property "Datasheet" "" (at 99.06 80.01 0) (hide yes) (show_name no) (do_not_autoplace no) (effects (font (size 1.27 1.27))))
  (property "Description" "Power symbol creates a global label with name VBUS" (at 99.06 80.01 0) (hide yes) (show_name no) (do_not_autoplace no) (effects (font (size 1.27 1.27))))
  (pin "1"))
 (sheet_instances
  (path ""
   (page "1"))))
